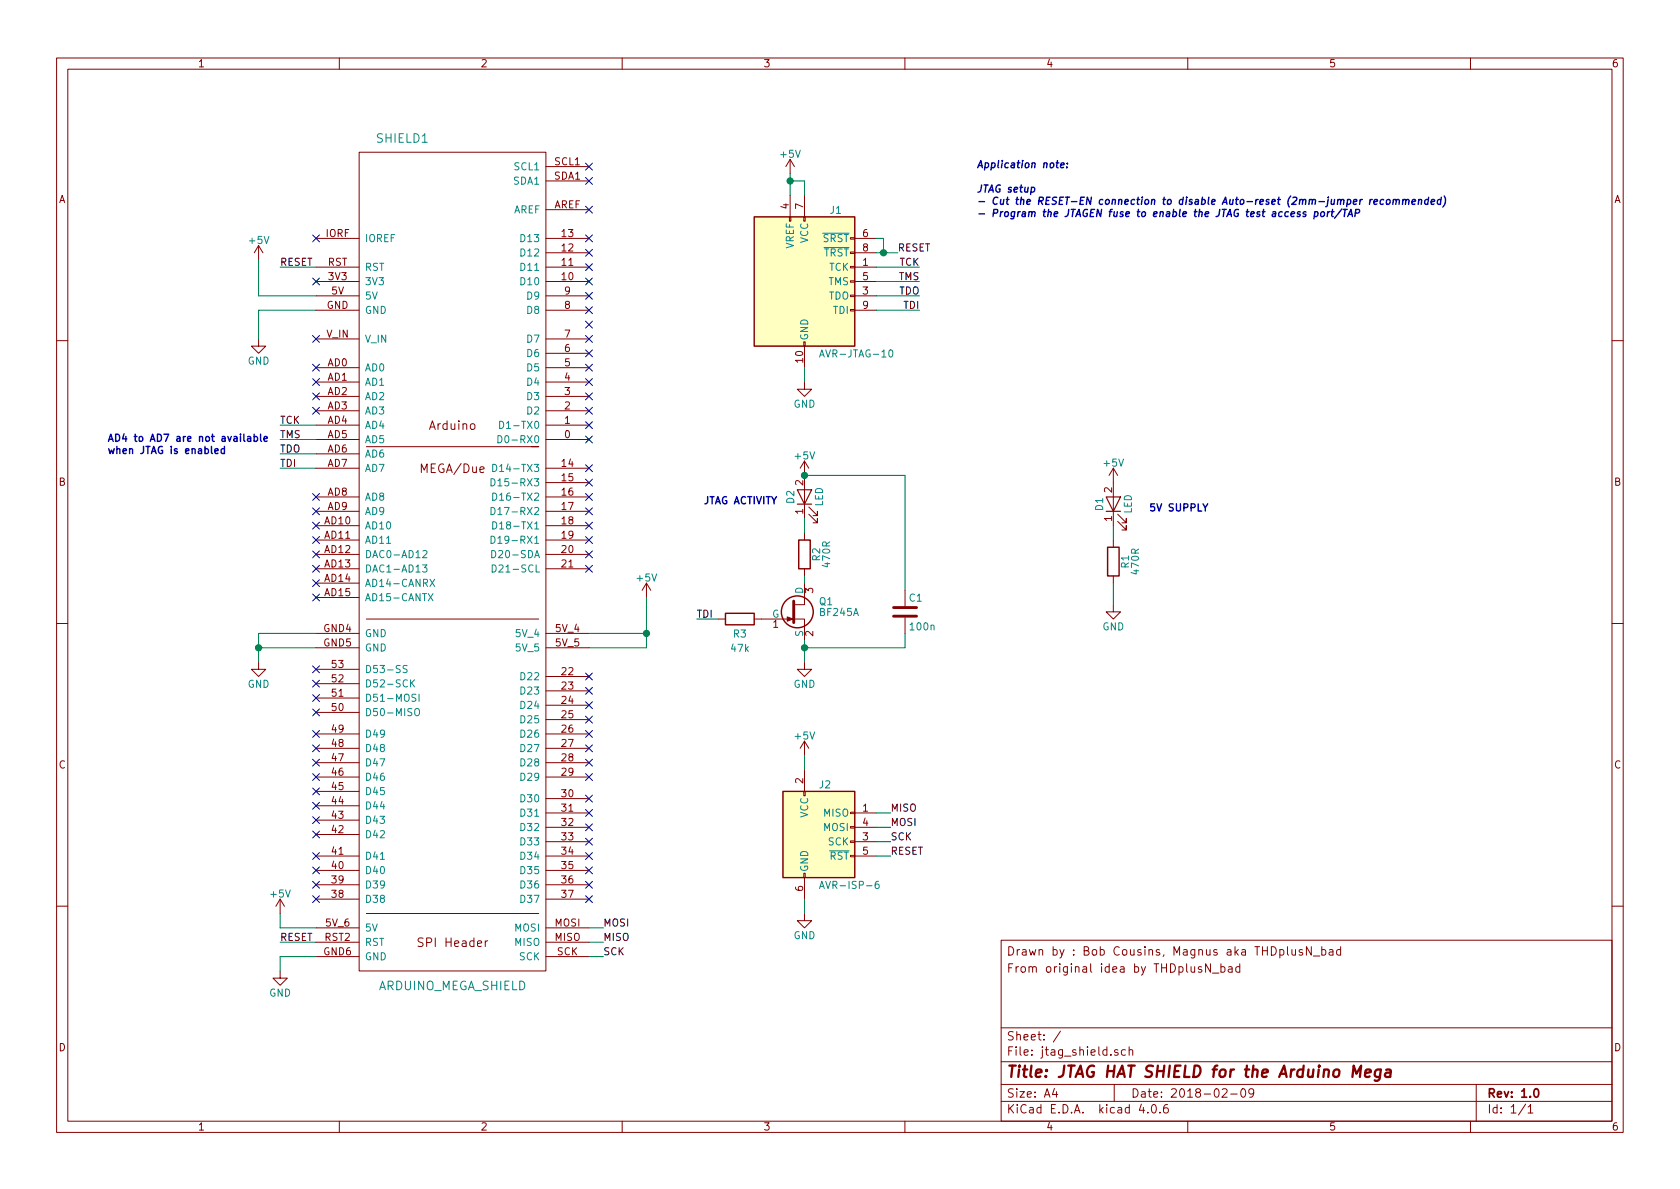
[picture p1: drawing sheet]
EESchema Schematic File Version 2
LIBS:jtag_shield
LIBS:jtag_shield-cache
EELAYER 25 0
EELAYER END
$Descr A4 11693 8268
encoding utf-8
Sheet 1 1
Title "JTAG HAT SHIELD for the Arduino Mega"
Date "2018-02-09"
Rev "1.0"
Comp ""
Comment1 ""
Comment2 ""
Comment3 "From original idea by THDplusN_bad"
Comment4 "Drawn by : Bob Cousins, Magnus aka THDplusN_bad"
$EndDescr
$Comp
L ARDUINO_DUE_SHIELD SHIELD1
U 1 1
P 3200 3800
F 0 "SHIELD1" H 2800 6650 60  0000 C CNN
F 1 "ARDUINO_MEGA_SHIELD" H 3150 750 60  0000 C CNN
F 2 "rmc_modules:ARDUINO_MEGA_DUE_SHIELD_FOOTPRINT_RMC" H 3200 3800 60  0001 C CNN
F 3 "" H 3200 3800 60  0000 C CNN
	1    3200 3800
	1    0    0    -1  
$EndComp
$Comp
L GND #PWR01
U 1 1
P 1800 2350
F 0 "#PWR01" H 1800 2100 50  0001 C CNN
F 1 "GND" H 1800 2200 50  0000 C CNN
F 2 "" H 1800 2350 50  0001 C CNN
F 3 "" H 1800 2350 50  0001 C CNN
	1    1800 2350
	-1   0    0    -1  
$EndComp
$Comp
L GND #PWR02
U 1 1
P 1800 4600
F 0 "#PWR02" H 1800 4350 50  0001 C CNN
F 1 "GND" H 1800 4450 50  0000 C CNN
F 2 "" H 1800 4600 50  0001 C CNN
F 3 "" H 1800 4600 50  0001 C CNN
	1    1800 4600
	-1   0    0    -1  
$EndComp
$Comp
L +5V #PWR03
U 1 1
P 1800 1800
F 0 "#PWR03" H 1800 1650 50  0001 C CNN
F 1 "+5V" H 1800 1940 50  0000 C CNN
F 2 "" H 1800 1800 50  0001 C CNN
F 3 "" H 1800 1800 50  0001 C CNN
	1    1800 1800
	1    0    0    -1  
$EndComp
$Comp
L +5V #PWR04
U 1 1
P 4500 4150
F 0 "#PWR04" H 4500 4000 50  0001 C CNN
F 1 "+5V" H 4500 4290 50  0000 C CNN
F 2 "" H 4500 4150 50  0001 C CNN
F 3 "" H 4500 4150 50  0001 C CNN
	1    4500 4150
	-1   0    0    -1  
$EndComp
$Comp
L +5V #PWR05
U 1 1
P 5500 1200
F 0 "#PWR05" H 5500 1050 50  0001 C CNN
F 1 "+5V" H 5500 1340 50  0000 C CNN
F 2 "" H 5500 1200 50  0001 C CNN
F 3 "" H 5500 1200 50  0001 C CNN
	1    5500 1200
	-1   0    0    -1  
$EndComp
Text Label 6250 1750 0    50   ~ 0
RESET
Text Label 6400 1850 2    50   ~ 0
TCK
Text Label 6400 2050 2    50   ~ 0
TDO
Text Label 6400 1950 2    50   ~ 0
TMS
Text Label 6400 2150 2    50   ~ 0
TDI
Text Label 1950 1850 0    50   ~ 0
RESET
Text Label 1950 2950 0    50   ~ 0
TCK
Text Label 1950 3150 0    50   ~ 0
TDO
Text Label 1950 3050 0    50   ~ 0
TMS
Text Label 1950 3250 0    50   ~ 0
TDI
NoConn ~ 4100 1650
NoConn ~ 4100 1750
NoConn ~ 4100 1850
NoConn ~ 4100 1950
NoConn ~ 4100 2050
NoConn ~ 4100 2150
NoConn ~ 4100 2250
NoConn ~ 4100 2350
NoConn ~ 4100 2450
NoConn ~ 4100 2550
NoConn ~ 4100 2650
NoConn ~ 4100 2750
NoConn ~ 4100 2850
NoConn ~ 4100 2950
NoConn ~ 4100 3050
NoConn ~ 4100 3250
NoConn ~ 4100 3350
NoConn ~ 4100 3450
NoConn ~ 4100 3550
NoConn ~ 4100 3650
NoConn ~ 4100 3750
NoConn ~ 4100 3850
NoConn ~ 4100 3950
NoConn ~ 4100 4700
NoConn ~ 4100 4800
NoConn ~ 4100 4900
NoConn ~ 4100 5000
NoConn ~ 4100 5100
NoConn ~ 4100 5200
NoConn ~ 4100 5300
NoConn ~ 4100 5400
NoConn ~ 4100 5550
NoConn ~ 4100 5650
NoConn ~ 4100 5750
NoConn ~ 4100 5850
NoConn ~ 4100 5950
NoConn ~ 4100 6050
NoConn ~ 4100 6150
NoConn ~ 4100 6250
NoConn ~ 2200 4650
NoConn ~ 2200 4750
NoConn ~ 2200 4850
NoConn ~ 2200 4950
NoConn ~ 2200 5100
NoConn ~ 2200 5200
NoConn ~ 2200 5300
NoConn ~ 2200 5400
NoConn ~ 2200 5500
NoConn ~ 2200 5600
NoConn ~ 2200 5700
NoConn ~ 2200 5800
NoConn ~ 2200 5950
NoConn ~ 2200 6050
NoConn ~ 2200 6150
NoConn ~ 2200 6250
NoConn ~ 2200 3450
NoConn ~ 2200 3550
NoConn ~ 2200 3650
NoConn ~ 2200 3750
NoConn ~ 2200 3850
NoConn ~ 2200 3950
NoConn ~ 2200 4050
NoConn ~ 2200 4150
NoConn ~ 2200 2550
NoConn ~ 2200 2650
NoConn ~ 2200 2750
NoConn ~ 2200 2850
NoConn ~ 2200 2350
NoConn ~ 2200 1950
NoConn ~ 4100 1450
$Comp
L +5V #PWR06
U 1 1
P 7750 3350
F 0 "#PWR06" H 7750 3200 50  0001 C CNN
F 1 "+5V" H 7750 3490 50  0000 C CNN
F 2 "" H 7750 3350 50  0001 C CNN
F 3 "" H 7750 3350 50  0001 C CNN
	1    7750 3350
	-1   0    0    -1  
$EndComp
$Comp
L LED D1
U 1 1
P 7750 3500
F 0 "D1" H 7750 3600 50  0000 C CNN
F 1 "LED" H 7750 3400 50  0000 C CNN
F 2 "LEDs:LED_D3.0mm" H 7750 3500 50  0001 C CNN
F 3 "" H 7750 3500 50  0001 C CNN
	1    7750 3500
	0    -1   -1   0   
$EndComp
$Comp
L R R1
U 1 1
P 7750 3900
F 0 "R1" V 7830 3900 50  0000 C CNN
F 1 "470R" V 7900 3900 50  0000 C CNN
F 2 "Resistors_THT:R_Axial_DIN0207_L6.3mm_D2.5mm_P10.16mm_Horizontal" V 7680 3900 50  0001 C CNN
F 3 "" H 7750 3900 50  0001 C CNN
	1    7750 3900
	1    0    0    -1  
$EndComp
$Comp
L GND #PWR07
U 1 1
P 7750 4200
F 0 "#PWR07" H 7750 3950 50  0001 C CNN
F 1 "GND" H 7750 4050 50  0000 C CNN
F 2 "" H 7750 4200 50  0001 C CNN
F 3 "" H 7750 4200 50  0001 C CNN
	1    7750 4200
	1    0    0    -1  
$EndComp
Text Label 4850 4300 0    50   ~ 0
TDI
$Comp
L BF245A Q1
U 1 1
P 5500 4250
F 0 "Q1" H 5700 4325 50  0000 L CNN
F 1 "BF245A" H 5700 4250 50  0000 L CNN
F 2 "TO_SOT_Packages_THT:TO-92_Molded_Narrow" H 5700 4175 50  0001 L CIN
F 3 "" H 5500 4200 50  0001 L CNN
	1    5500 4250
	1    0    0    -1  
$EndComp
$Comp
L +5V #PWR08
U 1 1
P 5600 3300
F 0 "#PWR08" H 5600 3150 50  0001 C CNN
F 1 "+5V" H 5600 3440 50  0000 C CNN
F 2 "" H 5600 3300 50  0001 C CNN
F 3 "" H 5600 3300 50  0001 C CNN
	1    5600 3300
	-1   0    0    -1  
$EndComp
$Comp
L LED D2
U 1 1
P 5600 3450
F 0 "D2" H 5600 3550 50  0000 C CNN
F 1 "LED" H 5600 3350 50  0000 C CNN
F 2 "LEDs:LED_D3.0mm" H 5600 3450 50  0001 C CNN
F 3 "" H 5600 3450 50  0001 C CNN
	1    5600 3450
	0    -1   -1   0   
$EndComp
$Comp
L R R2
U 1 1
P 5600 3850
F 0 "R2" V 5680 3850 50  0000 C CNN
F 1 "470R" V 5750 3850 50  0000 C CNN
F 2 "Resistors_THT:R_Axial_DIN0207_L6.3mm_D2.5mm_P10.16mm_Horizontal" V 5530 3850 50  0001 C CNN
F 3 "" H 5600 3850 50  0001 C CNN
	1    5600 3850
	1    0    0    -1  
$EndComp
$Comp
L GND #PWR09
U 1 1
P 5600 4600
F 0 "#PWR09" H 5600 4350 50  0001 C CNN
F 1 "GND" H 5600 4450 50  0000 C CNN
F 2 "" H 5600 4600 50  0001 C CNN
F 3 "" H 5600 4600 50  0001 C CNN
	1    5600 4600
	1    0    0    -1  
$EndComp
$Comp
L +5V #PWR010
U 1 1
P 1950 6350
F 0 "#PWR010" H 1950 6200 50  0001 C CNN
F 1 "+5V" H 1950 6490 50  0000 C CNN
F 2 "" H 1950 6350 50  0001 C CNN
F 3 "" H 1950 6350 50  0001 C CNN
	1    1950 6350
	-1   0    0    -1  
$EndComp
$Comp
L GND #PWR011
U 1 1
P 1950 6750
F 0 "#PWR011" H 1950 6500 50  0001 C CNN
F 1 "GND" H 1950 6600 50  0000 C CNN
F 2 "" H 1950 6750 50  0001 C CNN
F 3 "" H 1950 6750 50  0001 C CNN
	1    1950 6750
	-1   0    0    -1  
$EndComp
NoConn ~ 2200 1650
Text Label 1950 6550 0    50   ~ 0
RESET
$Comp
L AVR-ISP-6 J2
U 1 1
P 5700 5850
F 0 "J2" H 5700 6250 50  0000 L CNN
F 1 "AVR-ISP-6" H 5700 5550 50  0000 L CNN
F 2 "rmc_modules:pin_array_3x2_RMC" V 5450 5900 50  0001 C CNN
F 3 "" H 4425 5300 50  0001 C CNN
	1    5700 5850
	1    0    0    -1  
$EndComp
$Comp
L AVR-JTAG-10 J1
U 1 1
P 5600 1950
F 0 "J1" H 5775 2450 50  0000 L CNN
F 1 "AVR-JTAG-10" H 5700 1450 50  0000 L CNN
F 2 "rmc_modules:PIN_ARRAY_5x2_RMC" V 5450 2100 50  0001 C CNN
F 3 "" H 4325 1400 50  0001 C CNN
	1    5600 1950
	1    0    0    -1  
$EndComp
$Comp
L GND #PWR012
U 1 1
P 5600 2650
F 0 "#PWR012" H 5600 2400 50  0001 C CNN
F 1 "GND" H 5600 2500 50  0000 C CNN
F 2 "" H 5600 2650 50  0001 C CNN
F 3 "" H 5600 2650 50  0001 C CNN
	1    5600 2650
	1    0    0    -1  
$EndComp
$Comp
L GND #PWR013
U 1 1
P 5600 6350
F 0 "#PWR013" H 5600 6100 50  0001 C CNN
F 1 "GND" H 5600 6200 50  0000 C CNN
F 2 "" H 5600 6350 50  0001 C CNN
F 3 "" H 5600 6350 50  0001 C CNN
	1    5600 6350
	1    0    0    -1  
$EndComp
$Comp
L +5V #PWR014
U 1 1
P 5600 5250
F 0 "#PWR014" H 5600 5100 50  0001 C CNN
F 1 "+5V" H 5600 5390 50  0000 C CNN
F 2 "" H 5600 5250 50  0001 C CNN
F 3 "" H 5600 5250 50  0001 C CNN
	1    5600 5250
	-1   0    0    -1  
$EndComp
Text Label 6200 5950 0    50   ~ 0
RESET
Text Label 6200 5650 0    50   ~ 0
MISO
Text Label 6200 5750 0    50   ~ 0
MOSI
Text Label 6200 5850 0    50   ~ 0
SCK
Text Label 4200 6550 0    50   ~ 0
MISO
Text Label 4200 6450 0    50   ~ 0
MOSI
Text Label 4200 6650 0    50   ~ 0
SCK
NoConn ~ 4100 1150
NoConn ~ 4100 1250
$Comp
L R R3
U 1 1
P 5150 4300
F 0 "R3" V 5250 4300 50  0000 C CNN
F 1 "47k" V 5350 4300 50  0000 C CNN
F 2 "Resistors_THT:R_Axial_DIN0207_L6.3mm_D2.5mm_P10.16mm_Horizontal" V 5080 4300 50  0001 C CNN
F 3 "" H 5150 4300 50  0001 C CNN
	1    5150 4300
	0    1    1    0   
$EndComp
Text Notes 8000 3550 0    50   ~ 10
5V SUPPLY
Text Notes 4900 3500 0    50   ~ 10
JTAG ACTIVITY
Wire Wire Line
	1800 2150 1800 2350
Wire Wire Line
	2200 2150 1800 2150
Wire Wire Line
	2200 4500 1800 4500
Wire Wire Line
	1800 4400 1800 4600
Wire Wire Line
	2200 4400 1800 4400
Connection ~ 1800 4500
Wire Wire Line
	1800 1800 1800 2050
Wire Wire Line
	1800 2050 2200 2050
Wire Wire Line
	4500 4150 4500 4500
Wire Wire Line
	4500 4400 4100 4400
Wire Wire Line
	4500 4500 4100 4500
Connection ~ 4500 4400
Wire Wire Line
	5500 1200 5500 1350
Wire Wire Line
	6400 1850 6100 1850
Wire Wire Line
	6400 2050 6100 2050
Wire Wire Line
	6400 1950 6100 1950
Wire Wire Line
	6400 2150 6100 2150
Wire Wire Line
	6100 1750 6250 1750
Wire Wire Line
	1950 1850 2200 1850
Wire Wire Line
	1950 2950 2200 2950
Wire Wire Line
	1950 3050 2200 3050
Wire Wire Line
	1950 3150 2200 3150
Wire Wire Line
	1950 3250 2200 3250
Wire Wire Line
	7750 3650 7750 3750
Wire Wire Line
	7750 4050 7750 4200
Wire Wire Line
	4850 4300 5000 4300
Wire Wire Line
	5600 3600 5600 3700
Wire Wire Line
	5600 4000 5600 4050
Wire Wire Line
	5600 4450 5600 4600
Wire Wire Line
	2200 6650 1950 6650
Wire Wire Line
	1950 6650 1950 6750
Wire Wire Line
	2200 6450 1950 6450
Wire Wire Line
	1950 6450 1950 6350
Wire Wire Line
	1950 6550 2200 6550
Wire Wire Line
	5600 1350 5600 1250
Wire Wire Line
	5600 1250 5500 1250
Connection ~ 5500 1250
Wire Wire Line
	5600 2550 5600 2650
Wire Wire Line
	6100 1650 6150 1650
Wire Wire Line
	6150 1650 6150 1750
Connection ~ 6150 1750
Wire Wire Line
	5600 6250 5600 6350
Wire Wire Line
	5600 5250 5600 5350
Wire Wire Line
	6200 5950 6100 5950
Wire Wire Line
	6100 5650 6200 5650
Wire Wire Line
	6100 5750 6200 5750
Wire Wire Line
	6100 5850 6200 5850
Wire Wire Line
	4100 6450 4200 6450
Wire Wire Line
	4100 6550 4200 6550
Wire Wire Line
	4100 6650 4200 6650
Connection ~ 5600 4500
Connection ~ 5600 3300
Wire Wire Line
	5600 3300 6300 3300
Wire Wire Line
	5600 4500 6300 4500
Wire Wire Line
	6300 4500 6300 4400
$Comp
L C C1
U 1 1
P 6300 4250
F 0 "C1" H 6325 4350 50  0000 L CNN
F 1 "100n" H 6325 4150 50  0000 L CNN
F 2 "Capacitors_THT:C_Disc_D5.1mm_W3.2mm_P5.00mm" H 6338 4100 50  0001 C CNN
F 3 "" H 6300 4250 50  0001 C CNN
	1    6300 4250
	1    0    0    -1  
$EndComp
Wire Wire Line
	6300 3300 6300 4100
Text Notes 750  3150 0    50   ~ 10
AD4 to AD7 are not available \nwhen JTAG is enabled
Text Notes 6800 1500 0    50   Italic 10
Application note: \n\nJTAG setup\n- Cut the RESET-EN connection to disable Auto-reset (2mm-jumper recommended)\n- Program the JTAGEN fuse to enable the JTAG test access port/TAP
$EndSCHEMATC
